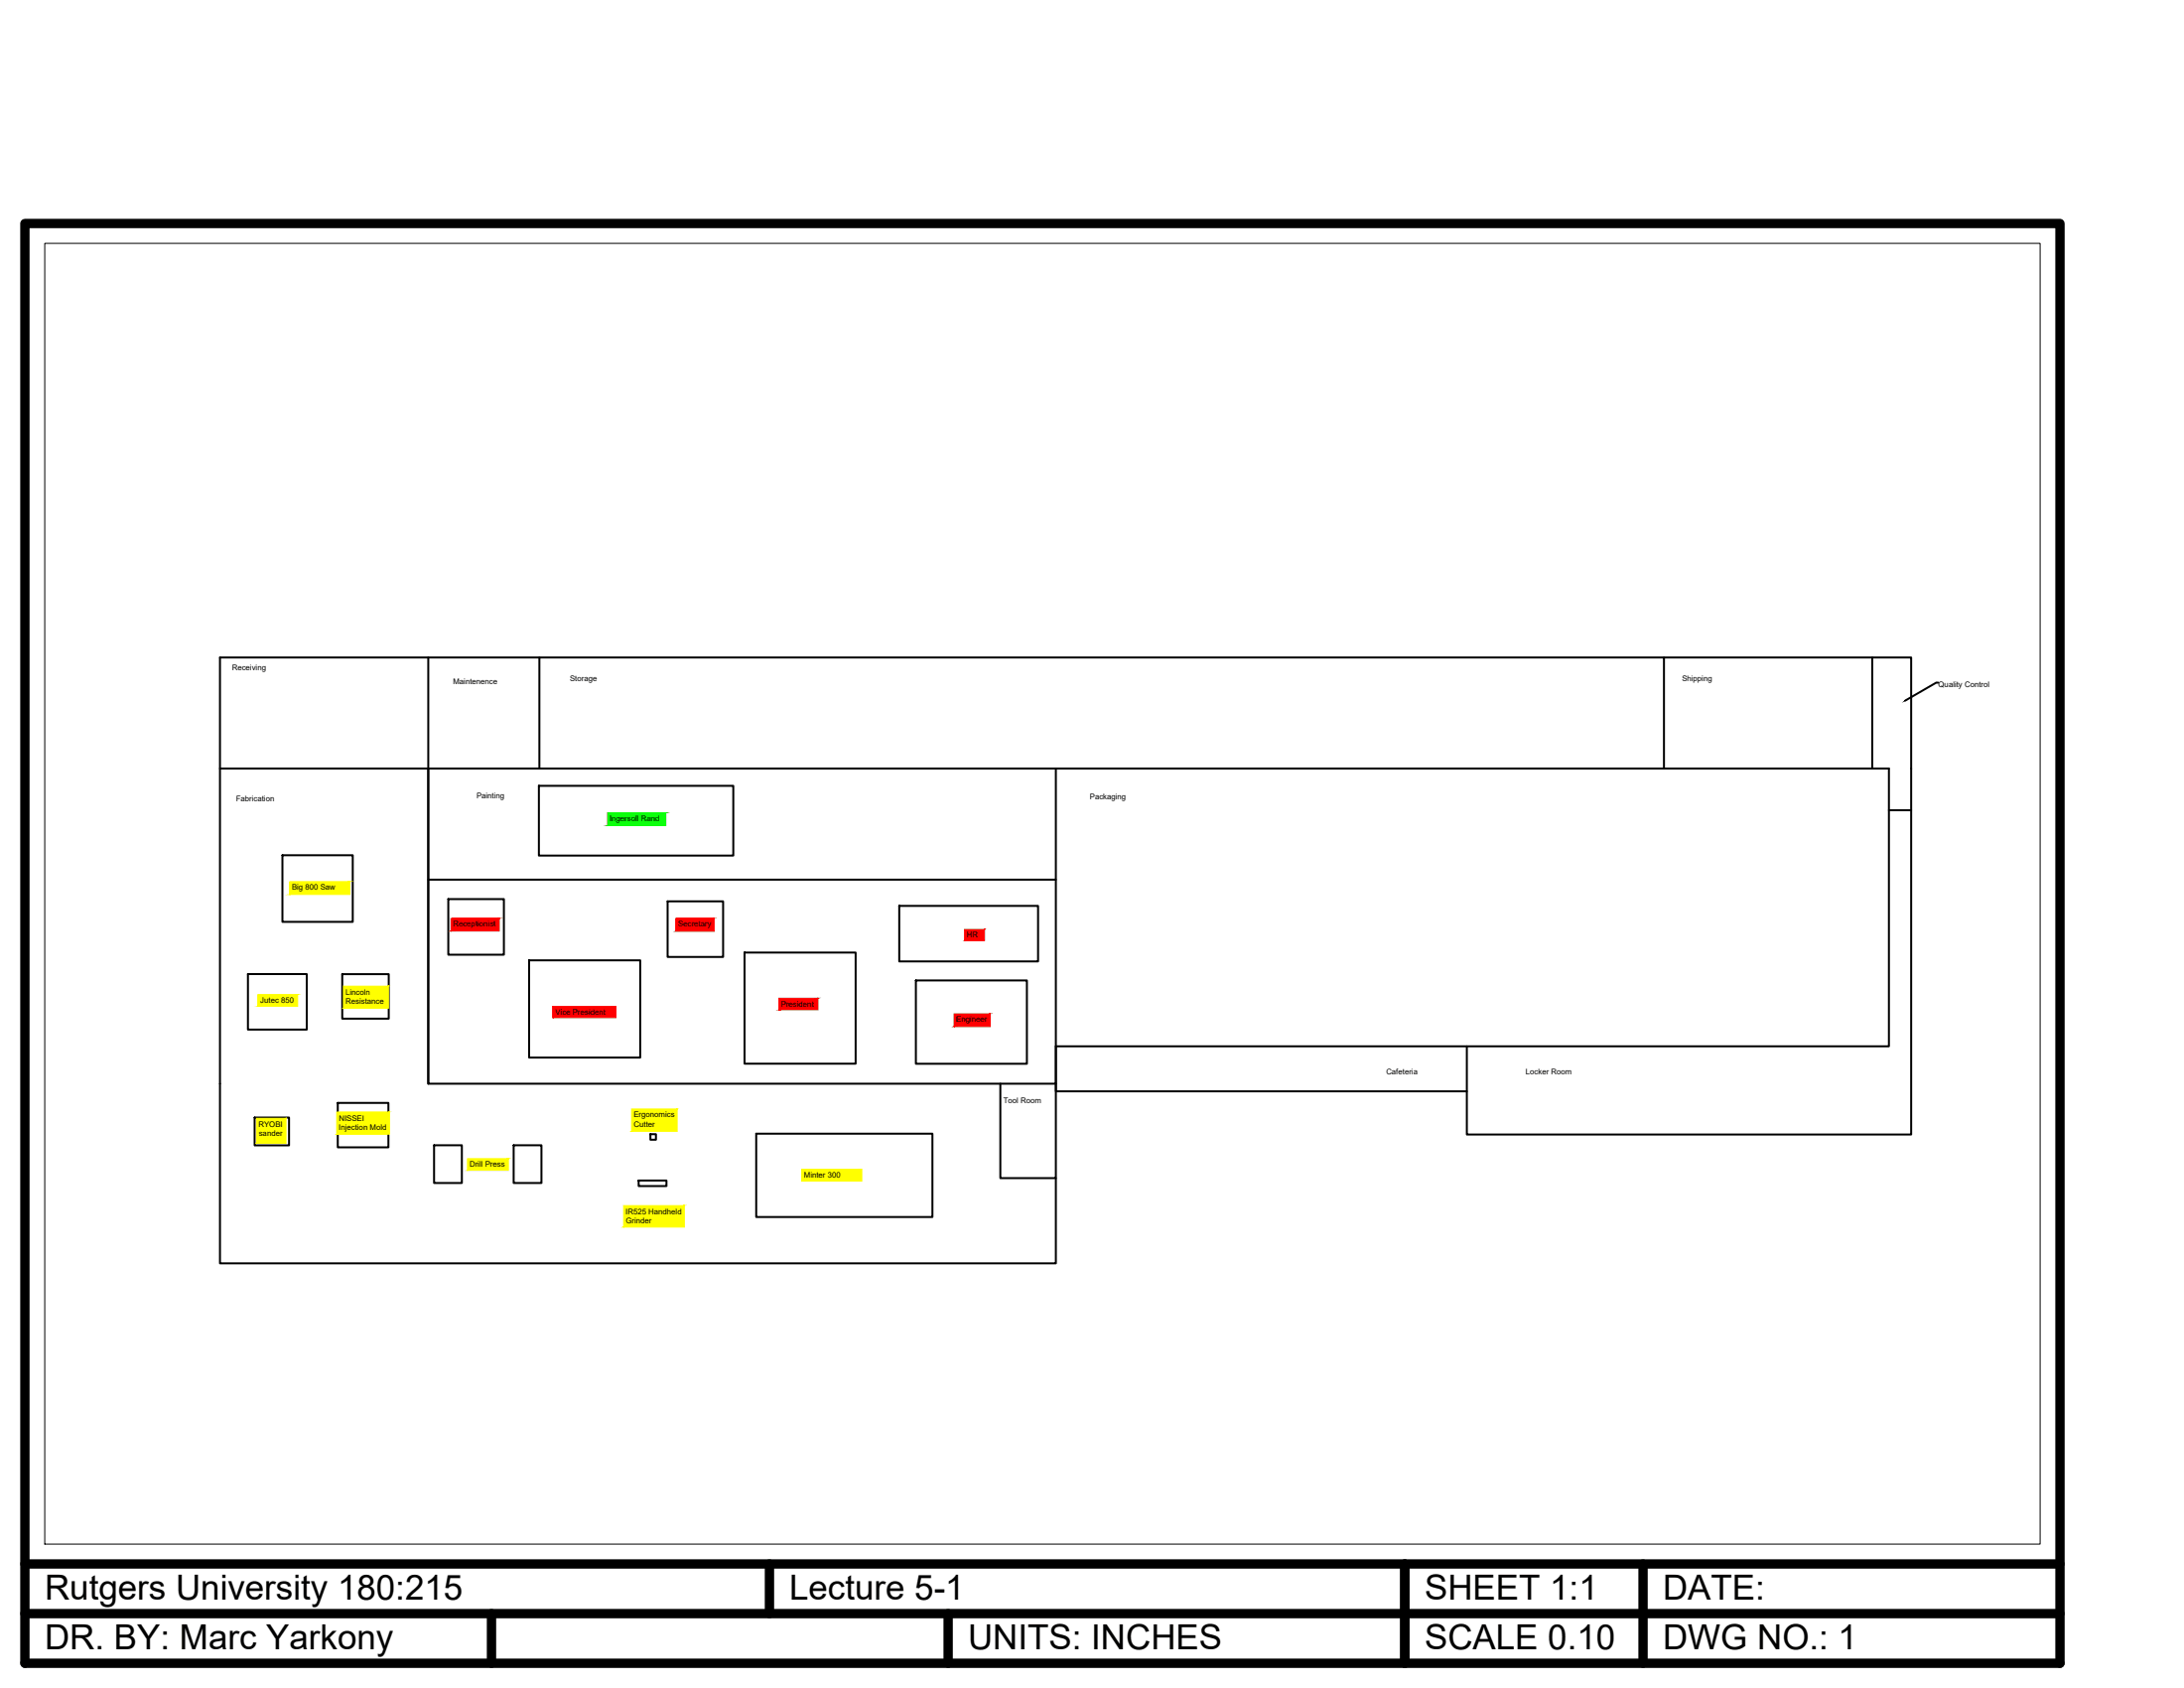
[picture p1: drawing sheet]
<svg xmlns="http://www.w3.org/2000/svg" width="279mm" height="216mm" viewBox="0 0 279 216" stroke-linecap="round" stroke-linejoin="round" font-family="sans-serif">
<!-- layer: View Port -->
<g fill="none" stroke="#000" stroke-width=".25">
<path d="M28.1 98.3v63.3h107v-10.9M54.8 84.1v14.2h-26.7v-14.2h40.9M54.8 98.3v14.2h80.3v-14.2h106.5v35.5h-106.5v5.8h52.6M69 98.3h143.9v-14.2h-143.9v14.2h-14.2v40.3M212.9 84.1h26.6v14.2h2.1M239.5 84.1h5v19.5h-2.9M248 87.3h-.3l-3.9 2.3M36.1 109.4h9v8.5h-9zM54.8 112.5v26.1h80.3v-26.1M57.4 115h7.1v7.1h-7.1zM68.9 100.5h24.9v8.9h-24.9zM85.4 115.3h7.1v7.1h-7.1z"/>
<path d="M115 115.9h17.8v7.1h-17.8zM244.5 103.6v41.5h-56.8v-11.3M31.7 124.6h7.5v7.1h-7.5zM43.8 124.6h5.9v5.7h-5.9zM67.7 122.8h14.2v12.5h-14.2zM95.3 121.8h14.2v14.2h-14.2zM117.2 125.4h14.2v10.7h-14.2zM128 138.6v12.1h7.1v-12.1M32.6 142.9h4.4v3.6h-4.4zM43.2 141.1h6.5v5.6h-6.5zM55.5 146.5h3.6v4.8h-3.6zM65.7 146.5h3.6v4.8h-3.6z"/>
<path d="M81.7 151h3.6v.7h-3.6zM83.2 145.1h.7v.7h-.7zM96.7 145h22.6v10.7h-22.6z"/>
</g>
<g fill="#f00" stroke="#f00" stroke-width=".13">
<path d="M57.7 117.5v1.6l6.2-1.6zM57.7 119.1l6.2-1.6v1.6z"/>
<path d="M70.7 128.7v1.5l8.1-1.5zM70.7 130.2l8.1-1.5v1.5z"/>
<path d="M86.5 117.5v1.6l4.9-1.6zM86.5 119.1l4.9-1.6v1.6z"/>
<path d="M99.7 127.7v1.5l4.9-1.5zM99.7 129.2l4.9-1.5v1.5z"/>
<path d="M123.4 118.9v1.4l2.6-1.4zM123.4 120.3l2.6-1.4v1.4z"/>
<path d="M122.1 129.7v1.6l4.6-1.6zM122.1 131.3l4.6-1.6v1.6z"/>
</g>
<path d="M243.6 89.7l.2-.1z" fill="#000" stroke="#000" stroke-width=".13"/>
<g fill="#ff0" stroke="#ff0" stroke-width=".13">
<path d="M102.6 149.6v1.5l7.6-1.5zM102.6 151.1l7.6-1.5v1.5z"/>
<path d="M37.1 112.8v1.6l7.6-1.6zM37.1 114.4l7.6-1.6v1.6z"/>
<path d="M33 127.2v1.5l5.1-1.5zM33 128.7l5.1-1.5v1.5z"/>
<path d="M43.9 126.1v2.9l5.8-2.9zM43.9 129l5.8-2.9v2.9z"/>
<path d="M43.1 142.2v2.9l6.7-2.9zM43.1 145.1l6.7-2.9v2.9z"/>
<path d="M32.8 143v3.3l3.8-3.3zM32.8 146.3l3.8-3.3v3.3z"/>
<path d="M59.8 148.2v1.5l5.2-1.5zM59.8 149.7l5.2-1.5v1.5z"/>
<path d="M79.8 154.2v2.7l7.7-2.7zM79.8 156.9l7.7-2.7v2.7z"/>
<path d="M80.8 141.9v2.8l5.8-2.8zM80.8 144.7l5.8-2.8v2.8z"/>
</g>
<path d="M77.7 104v1.6l7.5-1.6zM77.7 105.6l7.5-1.6v1.6z" fill="#0f0" stroke="#0f0" stroke-width=".13"/>
<!-- layer: Title Block -->
<path d="M3.2 28.6h260.3v184.1h-260.3zM3.2 206.4h260.3M3.2 200h260.3M62.9 206.4v6.3M98.4 200v6.4M121.3 206.4v6.3M179.7 200v12.7M210.2 200v12.7" fill="none" stroke="#000" stroke-width="1.2"/>
<!-- layer: View Port -->
<path d="M5.7 31.1h255.3v166.4h-255.3z" fill="none" stroke="#000" stroke-width=".13"/>
<g font-size="4.4">
<text x="5.7" y="204.5">Rutgers University 180:215</text>
<text x="101" y="204.5">Lecture 5-1</text>
<text x="182.3" y="204.5">SHEET 1:1</text>
<text x="212.7" y="204.5">DATE:</text>
<text x="5.7" y="210.9">DR. BY: Marc Yarkony</text>
<text x="123.8" y="210.9">UNITS: INCHES</text>
<text x="182.3" y="210.9">SCALE 0.10</text>
<text x="212.7" y="210.9">DWG NO.: 1</text>
</g>
<g font-size="1">
<text x="29.7" y="85.8">Receiving</text>
<text x="58" y="87.5">Maintenence</text>
<text x="72.9" y="87.1">Storage</text>
<text x="215.2" y="87.1">Shipping</text>
<text x="248" y="87.9">Quality Control</text>
<text x="30.2" y="102.5">Fabrication</text>
<text x="61" y="102.2">Painting</text>
<text x="78" y="105">Ingersoll Rand</text>
<text x="139.4" y="102.2">Packaging</text>
<text x="37.3" y="113.8">Big 800 Saw</text>
<text x="58" y="118.5">Receptionist</text>
<text x="86.8" y="118.5">Secretary</text>
<text x="123.7" y="119.9">HR</text>
<text x="33.3" y="128.3">Jutec 850</text>
<text x="44.2" y="127.2">Lincoln</text>
<text x="44.2" y="128.4">Resistance</text>
<text x="71.1" y="129.8">Vice President</text>
<text x="99.9" y="128.7">President</text>
<text x="122.3" y="130.7">Engineer</text>
<text x="177.3" y="137.4">Cafeteria</text>
<text x="195.2" y="137.4">Locker Room</text>
<text x="43.4" y="143.3">NISSEI</text>
<text x="81.1" y="142.9">Ergonomics</text>
<text x="128.4" y="141.1">Tool Room</text>
<text x="33.1" y="144.1">RYOBI</text>
<text x="33.1" y="145.3">sander</text>
<text x="43.3" y="144.5">Injection Mold</text>
<text x="43.7" y="144.6">President</text>
<text x="60.1" y="149.3">Drill Press</text>
<text x="81.1" y="144.1">Cutter</text>
<text x="80" y="155.3">IR525 Handheld</text>
<text x="102.8" y="150.6">Minter 300</text>
<text x="80.1" y="156.5">Grinder</text>
</g>
</svg>
